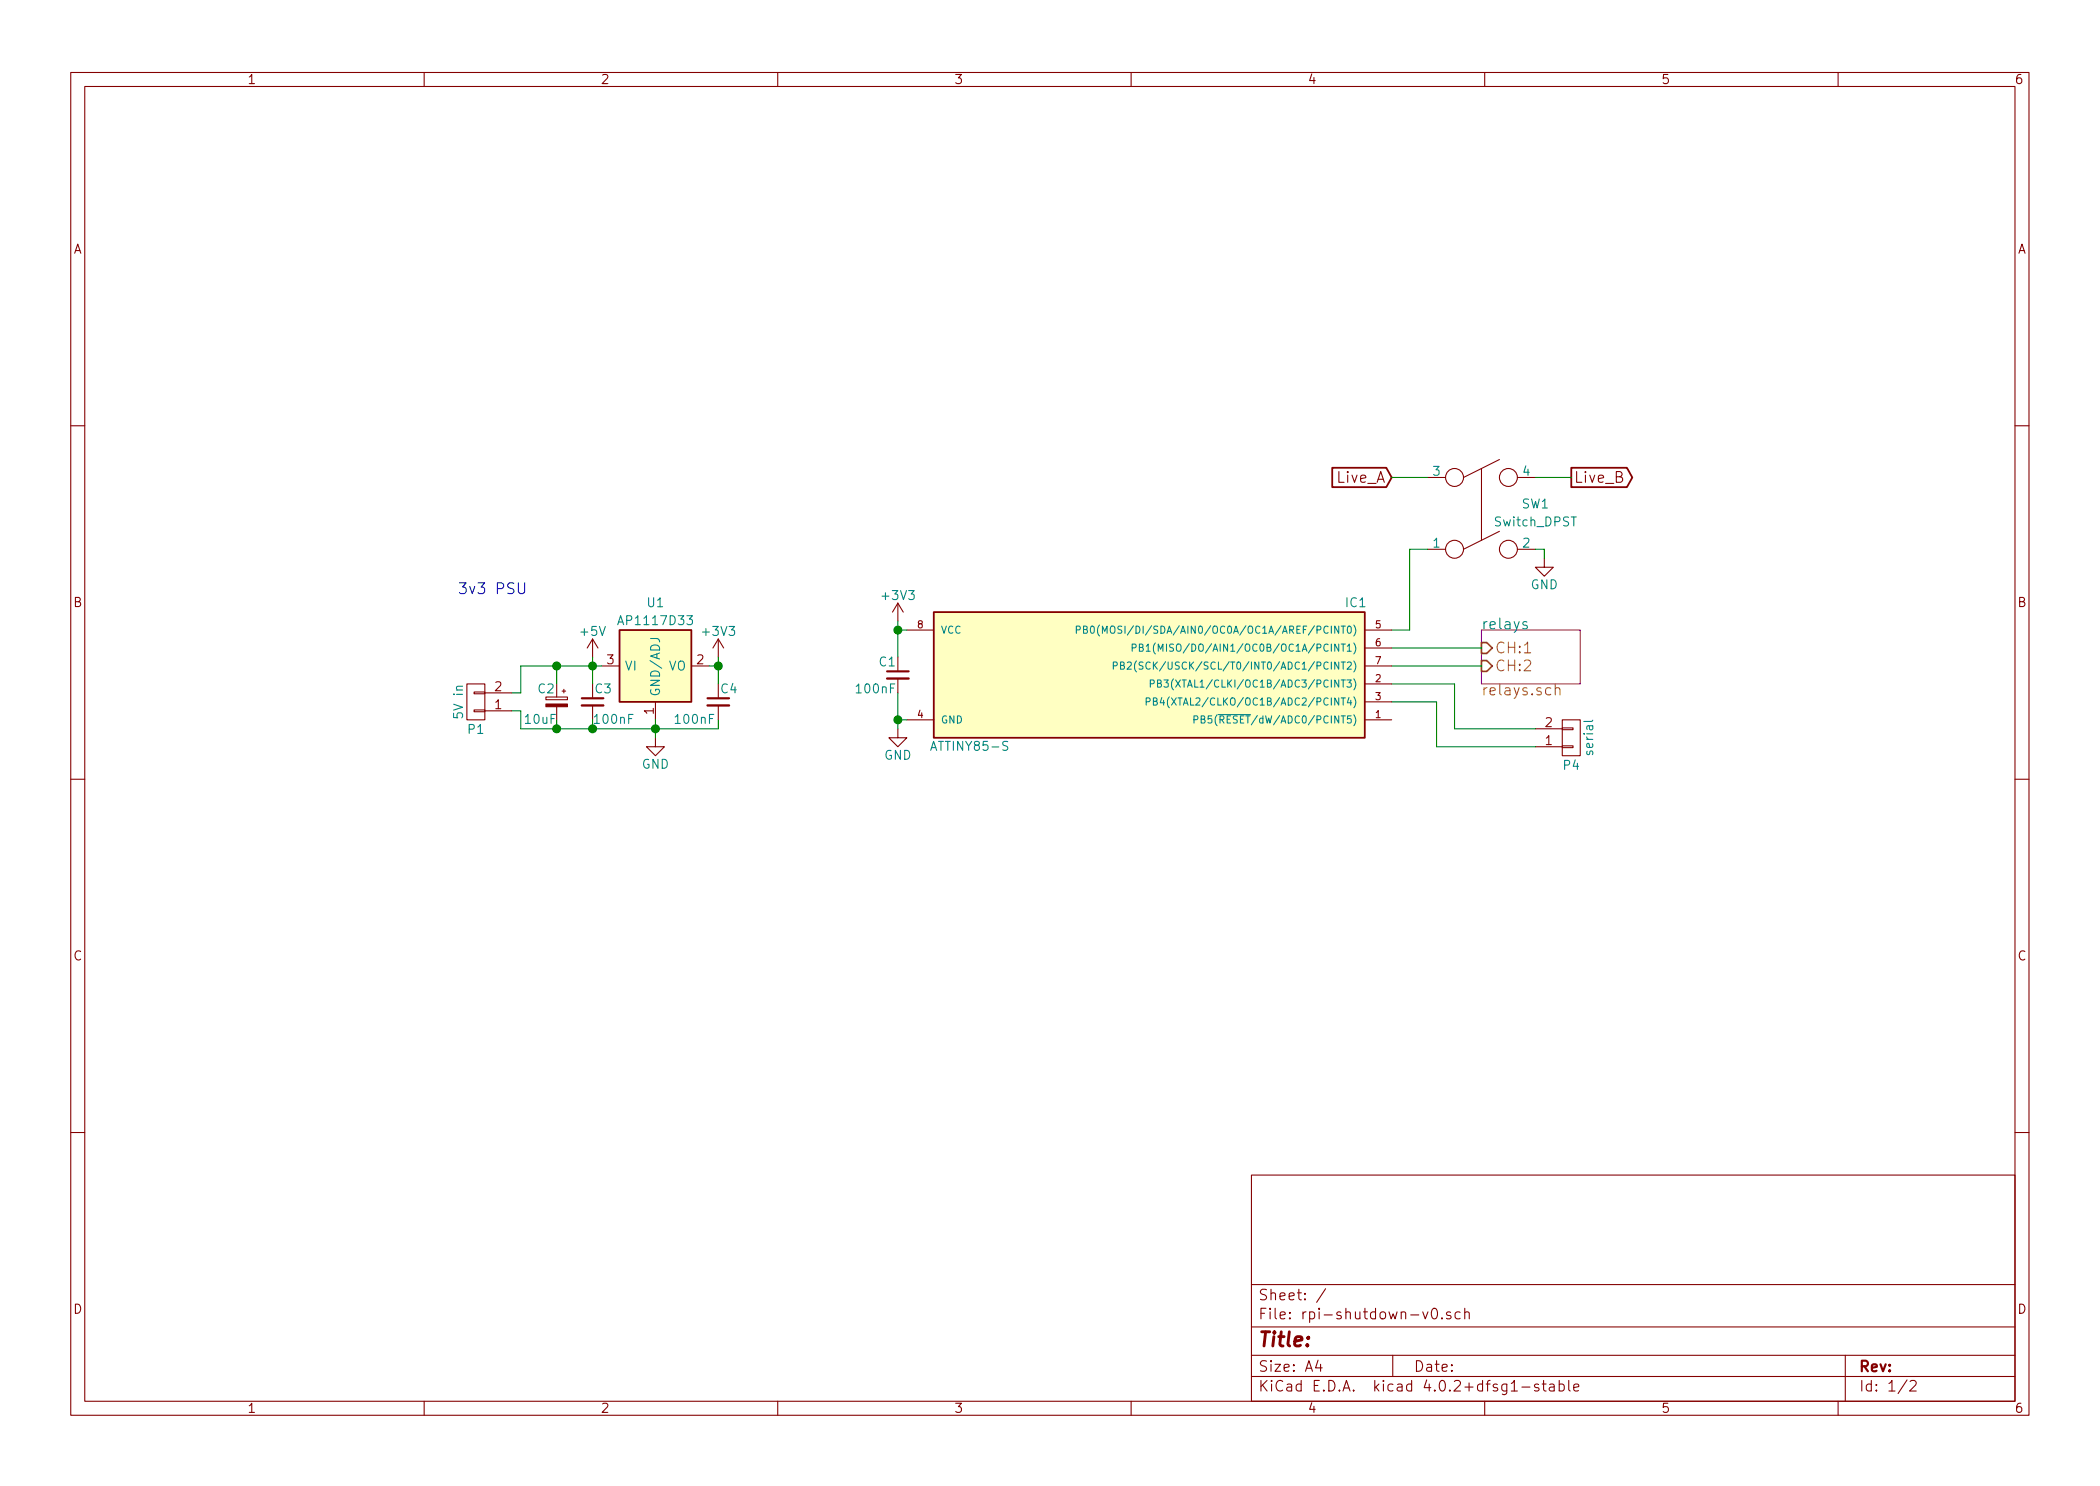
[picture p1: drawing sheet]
EESchema Schematic File Version 2
LIBS:power
LIBS:device
LIBS:transistors
LIBS:conn
LIBS:linear
LIBS:regul
LIBS:74xx
LIBS:cmos4000
LIBS:adc-dac
LIBS:memory
LIBS:xilinx
LIBS:microcontrollers
LIBS:dsp
LIBS:microchip
LIBS:analog_switches
LIBS:motorola
LIBS:texas
LIBS:intel
LIBS:audio
LIBS:interface
LIBS:digital-audio
LIBS:philips
LIBS:display
LIBS:cypress
LIBS:siliconi
LIBS:opto
LIBS:atmel
LIBS:contrib
LIBS:valves
LIBS:8Bit-MCU
LIBS:32Bit-MCU-mikkel-HP-ENVY-Notebook
LIBS:arduino
LIBS:Arduino_shields
LIBS:concept-explanation
LIBS:connector
LIBS:diodes
LIBS:electro-mechanical
LIBS:passives
LIBS:power-management
LIBS:semiconductors
LIBS:sensors
LIBS:USB
LIBS:rpi-shutdown-v0-cache
EELAYER 25 0
EELAYER END
$Descr A4 11693 8268
encoding utf-8
Sheet 1 2
Title ""
Date ""
Rev ""
Comp ""
Comment1 ""
Comment2 ""
Comment3 ""
Comment4 ""
$EndDescr
$Comp
L ATTINY85-S IC1
U 1 1
P 6400 3750
F 0 "IC1" H 5250 4150 50  0000 C CNN
F 1 "ATTINY85-S" H 7400 3350 50  0000 C CNN
F 2 "Housings_SOIC:SOIJ-8_5.3x5.3mm_Pitch1.27mm" H 7350 3750 50  0001 C CIN
F 3 "" H 6400 3750 50  0000 C CNN
	1    6400 3750
	-1   0    0    -1  
$EndComp
$Comp
L +5V #PWR01
U 1 1
P 3300 3650
F 0 "#PWR01" H 3300 3500 50  0001 C CNN
F 1 "+5V" H 3300 3790 50  0000 C CNN
F 2 "" H 3300 3650 50  0000 C CNN
F 3 "" H 3300 3650 50  0000 C CNN
	1    3300 3650
	-1   0    0    -1  
$EndComp
$Comp
L GND #PWR02
U 1 1
P 5000 4050
F 0 "#PWR02" H 5000 3800 50  0001 C CNN
F 1 "GND" H 5000 3900 50  0000 C CNN
F 2 "" H 5000 4050 50  0000 C CNN
F 3 "" H 5000 4050 50  0000 C CNN
	1    5000 4050
	-1   0    0    -1  
$EndComp
$Sheet
S 8250 3500 550  300 
U 572E1AF1
F0 "relays" 60
F1 "relays.sch" 60
F2 "CH:2" I L 8250 3700 60 
F3 "CH:1" I L 8250 3600 60 
$EndSheet
$Comp
L Switch_DPST SW1
U 1 1
P 8250 2850
F 0 "SW1" H 8550 2900 50  0000 C CNN
F 1 "Switch_DPST" H 8550 2800 50  0000 C CNN
F 2 "Connect:AK300-2" H 8250 2850 50  0001 C CNN
F 3 "" H 8250 2850 50  0000 C CNN
	1    8250 2850
	1    0    0    -1  
$EndComp
$Comp
L GND #PWR03
U 1 1
P 8600 3100
F 0 "#PWR03" H 8600 2850 50  0001 C CNN
F 1 "GND" H 8600 2950 50  0000 C CNN
F 2 "" H 8600 3100 50  0000 C CNN
F 3 "" H 8600 3100 50  0000 C CNN
	1    8600 3100
	-1   0    0    -1  
$EndComp
Text GLabel 7750 2650 0    60   Input ~ 0
Live_A
Text GLabel 8750 2650 2    60   Output ~ 0
Live_B
$Comp
L C_Small C1
U 1 1
P 5000 3750
F 0 "C1" H 5010 3820 50  0000 L CNN
F 1 "100nF" H 5010 3670 50  0000 L CNN
F 2 "Capacitors_SMD:C_1206_HandSoldering" H 5000 3750 50  0001 C CNN
F 3 "" H 5000 3750 50  0000 C CNN
	1    5000 3750
	-1   0    0    -1  
$EndComp
$Comp
L CONN_01X02 P1
U 1 1
P 2650 3900
F 0 "P1" H 2650 4050 50  0000 C CNN
F 1 "5V in" V 2750 3900 50  0000 C CNN
F 2 "Connect:AK300-2" H 2650 3900 50  0001 C CNN
F 3 "" H 2650 3900 50  0000 C CNN
	1    2650 3900
	-1   0    0    1   
$EndComp
$Comp
L AP1117D33 U1
U 1 1
P 3650 3700
F 0 "U1" H 3650 4050 50  0000 C CNN
F 1 "AP1117D33" H 3650 3950 50  0000 C CNN
F 2 "TO_SOT_Packages_SMD:TO-252-2Lead" H 3650 3700 50  0001 C CNN
F 3 "" H 3650 3700 50  0000 C CNN
	1    3650 3700
	1    0    0    -1  
$EndComp
$Comp
L GND #PWR04
U 1 1
P 3650 4100
F 0 "#PWR04" H 3650 3850 50  0001 C CNN
F 1 "GND" H 3650 3950 50  0000 C CNN
F 2 "" H 3650 4100 50  0000 C CNN
F 3 "" H 3650 4100 50  0000 C CNN
	1    3650 4100
	-1   0    0    -1  
$EndComp
$Comp
L C_Small C3
U 1 1
P 3300 3900
F 0 "C3" H 3310 3970 50  0000 L CNN
F 1 "100nF" H 3300 3800 50  0000 L CNN
F 2 "Capacitors_SMD:C_1206_HandSoldering" H 3300 3900 50  0001 C CNN
F 3 "" H 3300 3900 50  0000 C CNN
	1    3300 3900
	1    0    0    -1  
$EndComp
$Comp
L C_Small C4
U 1 1
P 4000 3900
F 0 "C4" H 4010 3970 50  0000 L CNN
F 1 "100nF" H 3750 3800 50  0000 L CNN
F 2 "Capacitors_SMD:C_1206_HandSoldering" H 4000 3900 50  0001 C CNN
F 3 "" H 4000 3900 50  0000 C CNN
	1    4000 3900
	1    0    0    -1  
$EndComp
$Comp
L +3V3 #PWR05
U 1 1
P 4000 3650
F 0 "#PWR05" H 4000 3500 50  0001 C CNN
F 1 "+3V3" H 4000 3790 50  0000 C CNN
F 2 "" H 4000 3650 50  0000 C CNN
F 3 "" H 4000 3650 50  0000 C CNN
	1    4000 3650
	1    0    0    -1  
$EndComp
$Comp
L CP_Small C2
U 1 1
P 3100 3900
F 0 "C2" H 3110 3970 50  0000 L CNN
F 1 "10uF" H 3100 3800 50  0000 L CNN
F 2 "SMD_Packages:SMD-1206_Pol" H 3100 3900 50  0001 C CNN
F 3 "" H 3100 3900 50  0000 C CNN
	1    3100 3900
	-1   0    0    -1  
$EndComp
$Comp
L CONN_01X02 P4
U 1 1
P 8750 4100
F 0 "P4" H 8750 4250 50  0000 C CNN
F 1 "serial" V 8850 4100 50  0000 C CNN
F 2 "Connect:AK300-2" H 8750 4100 50  0001 C CNN
F 3 "" H 8750 4100 50  0000 C CNN
	1    8750 4100
	1    0    0    1   
$EndComp
$Comp
L +3V3 #PWR06
U 1 1
P 5000 3450
F 0 "#PWR06" H 5000 3300 50  0001 C CNN
F 1 "+3V3" H 5000 3590 50  0000 C CNN
F 2 "" H 5000 3450 50  0000 C CNN
F 3 "" H 5000 3450 50  0000 C CNN
	1    5000 3450
	1    0    0    -1  
$EndComp
Wire Wire Line
	2900 3950 2900 4050
Wire Wire Line
	2850 3950 2900 3950
Connection ~ 3100 3700
Wire Wire Line
	2900 3850 2900 3700
Wire Wire Line
	2850 3850 2900 3850
Connection ~ 3100 4050
Wire Wire Line
	5000 3500 5050 3500
Wire Wire Line
	5050 4000 5000 4000
Wire Wire Line
	8000 4150 8550 4150
Wire Wire Line
	8000 3900 8000 4150
Wire Wire Line
	7750 3900 8000 3900
Wire Wire Line
	8100 4050 8550 4050
Wire Wire Line
	8100 3800 8100 4050
Wire Wire Line
	7750 3800 8100 3800
Wire Wire Line
	3100 3800 3100 3700
Connection ~ 3300 4050
Wire Wire Line
	3100 4000 3100 4050
Connection ~ 4000 3700
Wire Wire Line
	3950 3700 4000 3700
Wire Wire Line
	4000 3650 4000 3800
Wire Wire Line
	4000 4050 4000 4000
Wire Wire Line
	3300 4050 3300 4000
Connection ~ 3300 3700
Wire Wire Line
	2900 3700 3350 3700
Wire Wire Line
	3300 3650 3300 3800
Connection ~ 3650 4050
Wire Wire Line
	2900 4050 4000 4050
Wire Wire Line
	3650 4000 3650 4100
Connection ~ 5000 4000
Connection ~ 5000 3500
Wire Wire Line
	8550 2650 8750 2650
Wire Wire Line
	7950 2650 7750 2650
Wire Wire Line
	8600 3050 8550 3050
Wire Wire Line
	8600 3100 8600 3050
Wire Wire Line
	7850 3050 7950 3050
Wire Wire Line
	7850 3500 7850 3050
Wire Wire Line
	7750 3500 7850 3500
Wire Wire Line
	7750 3700 8250 3700
Wire Wire Line
	7750 3600 8250 3600
Wire Wire Line
	5000 3450 5000 3650
Wire Wire Line
	5000 3850 5000 4050
Text Notes 2550 3300 0    60   ~ 0
3v3 PSU
$EndSCHEMATC
